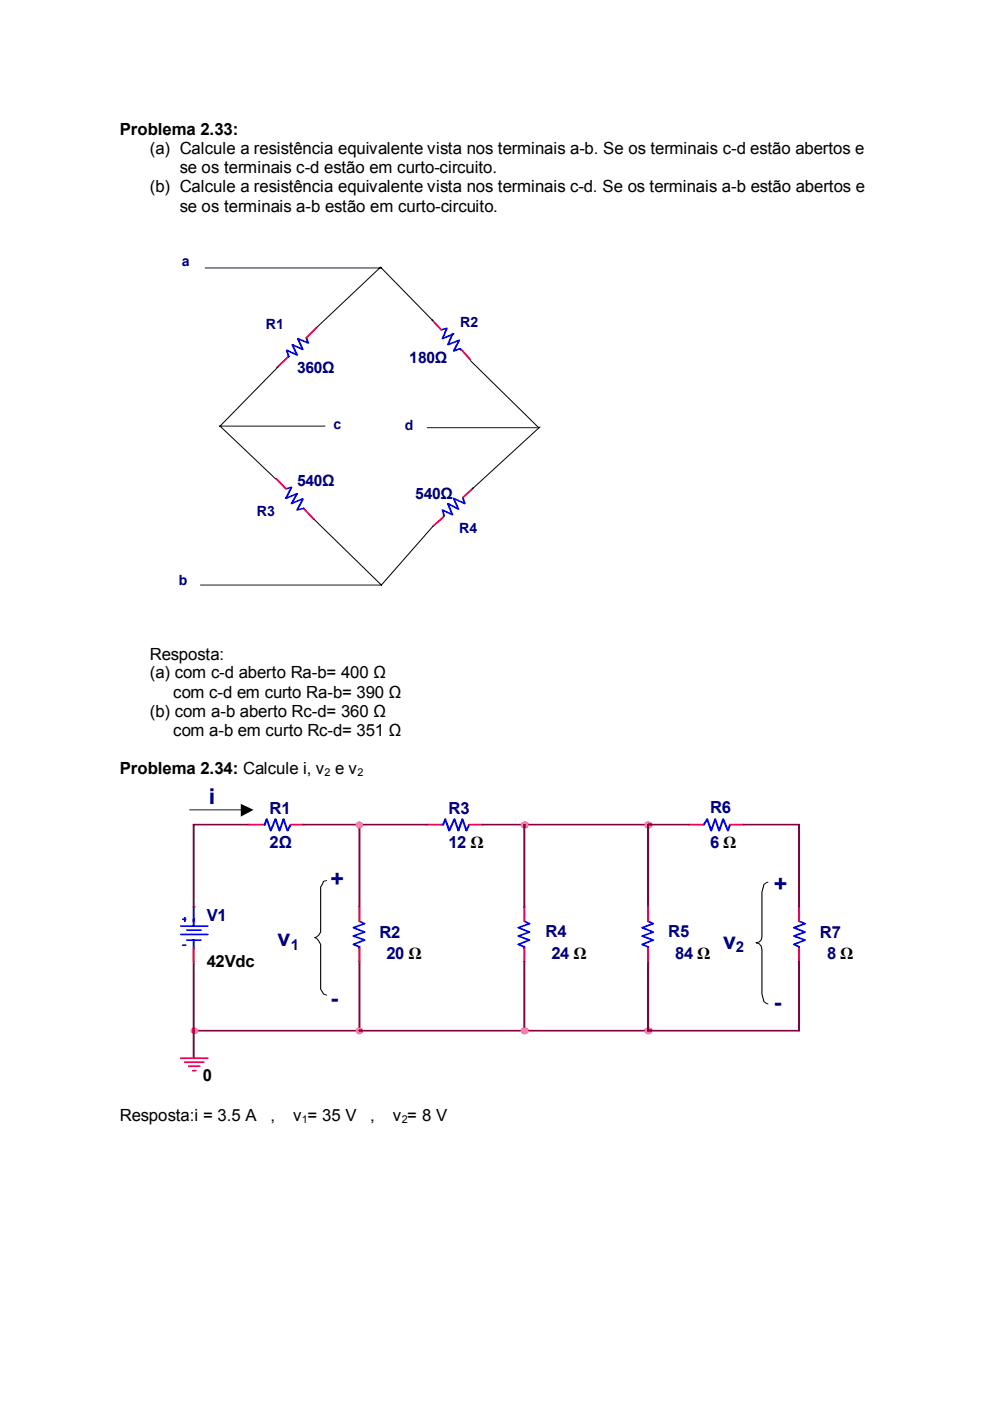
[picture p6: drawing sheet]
<svg xmlns="http://www.w3.org/2000/svg" width="210mm" height="297mm" viewBox="0 0 210 297" stroke-linecap="round" stroke-linejoin="round" font-family="sans-serif">
<path d="M64.9 71.6l.5 1.1-2.2-.9 1 2.3-2.2-1 1 2.2-2.2-1 .4 1.3-.2 .2M93.6 69.9l1.1-.3-.9 2.2 2.4-1M95.9 70.8l-.9 2.3 2.4-1-1.2 2.3 1.3-.5 .3 .4M60.6 103.6l1.2-.3-1.2 2.4 2.4-1-1.2 2.1 2.4-1M64.2 105.9l-1.2 2.2 1.3-.3 .2 .2M95 106.9l.9 2.2-2.1-1 .4 1.2-.2 .3M98.1 105.5l.5 1.3-2.4-1.1 1 2.3-2.2-1.2" fill="none" stroke="#00f" stroke-width=".36"/>
<path d="M61 75.8l-2.2 2.1M67.1 69.4l-2.2 2.2M91.6 67.8l2 2.1M97.8 74.1l1.9 2.2M58.6 101.5l2 2.1M64.5 108l2.1 2.1M94 109.6l-2.2 2M100.3 103.5l-2.2 2" fill="none" stroke="#f00" stroke-width=".36"/>
<g fill="none" stroke="#000" stroke-width=".21">
<path d="M43.5 56.8h37.4M59 77.7l-12.3 12.6 11.7 11.2M91.8 68l-11.1-11.4-13.6 12.8M99.7 76.5l14.5 14.2M46.5 90.3h22.4M90.6 90.7h23.3M114.5 90.5l-14.3 13.1M66.6 110.1l14.3 13.9M91.8 111.6l-10.9 12.4M42.5 124h38.4M40.2 171.7h11.3M69.3 186.7l-.7 .2-.6 1.1v9.6l-.4 .7-.9 .5 .4 .2 .9 1.2v9.5l.6 1 .7 .3"/>
<path d="M162.8 187l-.8 .5-.5 1.6v9.5l-.1 .7-.5 .4-.6 .2 .6 .2 .5 .5 .1 .7v9.4l.5 1.6 .8 .6"/>
</g>
<path d="M52.7 174.8h-11.6v17.5M64.3 174.8h26.3M76.2 174.8v17.5M102.3 174.8h43.8M111.2 174.8v17.5M137.4 174.8v17.5M157.7 174.8h11.7v17.5M41.1 203.9v20.5M76.2 203.9v14.6M111.2 203.9v14.6M137.4 203.9v14.6M169.4 203.9v14.6h-128.3" fill="none" stroke="#800040" stroke-width=".39"/>
<g fill="#f0f" stroke="#f0f" stroke-width=".39">
<path d="M137 218.1a.63 .63 0 0 1 .9 0 .63 .63 0 0 1 .1 .9 .63 .63 0 0 1-.9 0 .63 .63 0 0 1-.1-.9z" fill-rule="evenodd"/>
<path d="M110.8 218.1a.63 .63 0 0 1 .8 0 .63 .63 0 0 1 .1 .9 .63 .63 0 0 1-.9 0 .63 .63 0 0 1 0-.9z" fill-rule="evenodd"/>
<circle cx="137.5" cy="174.9" r=".65"/>
<circle cx="41.2" cy="218.6" r=".58"/>
<circle cx="76.2" cy="218.6" r=".58"/>
<circle cx="111.3" cy="174.9" r=".65"/>
<circle cx="76.2" cy="174.9" r=".59"/>
</g>
<g fill="none" stroke="#00f" stroke-width=".39">
<path d="M55.7 174.8h.4l.5-1.1 .8 2.4 1-2.4 .9 2.4 .8-2.4 .9 2.4 .6-1.3M93.6 174.8h.4l.4-1.1 .8 2.4 1.1-2.4 .9 2.4 .8-2.4 .9 2.4 .6-1.3M149.1 174.8h.2l.6-1.1 .9 2.4 .8-2.4 .9 2.4 .8-2.4 1 2.4 .5-1.3M38.4 198.1h5.6M38.4 196.3h5.6M38.8 194.9h.6M39.2 194.6v.7M39.6 197.2h3M39.6 199.3h3M41.1 192.3v4M41.1 199.3v1.8M76.2 195.3l1.1 .5-2.4 .9 2.4 .9-2.4 .9 2.4 .8-2.4 .9 1.3 .5v.4"/>
<path d="M111.2 195.3l1.1 .5-2.4 .9 2.4 .9-2.4 .9 2.4 .8-2.4 .9 1.3 .5v.4M137.4 195.3l1.1 .5-2.4 .9 2.4 .9-2.4 .9 2.4 .8-2.4 .9 1.3 .5v.4M169.4 195.3l1.3 .5-2.4 .9 2.4 .9-2.4 .9 2.4 .8-2.4 .9 1.1 .5v.4M38.8 200.4h.6"/>
</g>
<g fill="none" stroke="#f00" stroke-width=".39">
<path d="M52.7 174.8h3M61.6 174.8h2.7M90.6 174.8h3M99.5 174.8h2.8M146.1 174.8h3M154.8 174.8h2.9M41.1 192.3h.1M76.2 192.3v3M111.2 192.3v3M137.4 192.3v3M169.4 192.3v3M41.1 201.1v2.8"/>
<path d="M76.2 201.1v2.8M111.2 201.1v2.8M137.4 201.1v2.8M169.4 201.1v2.8M38.4 224.4h5.6M39.2 225.2h4M40 226.1h2.3M40.9 227h.6"/>
</g>
<path d="M51.1 170.4l2.7 1.3-2.7 1.4z" fill="#000"/>
<g font-size="4.9" fill="#000080">
<text x="44.3" y="170.6">i</text>
<text x="70.1" y="188">+</text>
<text x="164.1" y="189.1">+</text>
<text x="58.8" y="200.7">v</text>
<text x="153.3" y="201.2">v</text>
<text x="70.1" y="213.2">-</text>
<text x="164.1" y="214.2">-</text>
</g>
<g font-size="3.6">
<text x="25.4" y="28.5">Problema 2.33:</text>
<text x="31.7" y="32.7">(a) Calcule a resistÍncia equivalente vista nos terminais a-b. Se os terminais c-d est„o abertos e</text>
<text x="31.7" y="40.8">(b) Calcule a resistÍncia equivalente vista nos terminais c-d. Se os terminais a-b est„o abertos e</text>
<text x="38.1" y="36.7">se os terminais c-d est„o em curto-circuito.</text>
<text x="38.1" y="44.9">se os terminais a-b est„o em curto-circuito.</text>
<text x="31.7" y="139.9">Resposta:</text>
<text x="31.7" y="143.8">(a) com c-d aberto Ra-b= 400 Ω</text>
<text x="36.7" y="147.9">com c-d em curto Ra-b= 390 Ω</text>
<text x="31.7" y="152">(b) com a-b aberto Rc-d= 360 Ω</text>
<text x="36.7" y="156">com a-b em curto Rc-d= 351 Ω</text>
<text x="25.4" y="164.1">Problema 2.34: Calcule i, v e v</text>
<text x="25.4" y="237.6">Resposta:i = 3.5 A</text>
<text x="57.3" y="237.6">,</text>
<text x="62.2" y="237.6">v = 35 V</text>
<text x="78.5" y="237.6">,</text>
<text x="83.3" y="237.6">v = 8 V</text>
</g>
<g font-size="3.5" fill="#000080">
<text x="57.1" y="172.6">R1</text>
<text x="95.1" y="172.6">R3</text>
<text x="150.5" y="172.4">R6</text>
<text x="57.1" y="179.7">2Ω</text>
<text x="95.1" y="179.7">12 Ω</text>
<text x="150.5" y="179.7">6 Ω</text>
<text x="43.9" y="195.2">V1</text>
<text x="80.4" y="198.8">R2</text>
<text x="82" y="203.4">20 Ω</text>
<text x="115.7" y="198.6">R4</text>
<text x="116.9" y="203.4">24 Ω</text>
<text x="141.6" y="198.6">R5</text>
<text x="143.2" y="203.4">84 Ω</text>
<text x="173.8" y="198.8">R7</text>
<text x="175.3" y="203.4">8 Ω</text>
</g>
<g font-size="3.5">
<text x="43.9" y="205.1">42Vdc</text>
<text x="43" y="229.2">0</text>
</g>
<g font-size="3.3" fill="#000080">
<text x="86.8" y="77">180Ω</text>
<text x="63" y="79">360Ω</text>
<text x="63" y="103">540Ω</text>
<text x="88.1" y="105.8">540Ω</text>
</g>
<g font-size="3.2" fill="#000080">
<text x="61.6" y="201.4">1</text>
<text x="156" y="201.9">2</text>
</g>
<g font-size="3" fill="#000080">
<text x="38.5" y="56.4">a</text>
<text x="56.4" y="69.7">R1</text>
<text x="97.5" y="69.3">R2</text>
<text x="70.7" y="90.9">c</text>
<text x="85.9" y="91.1">d</text>
<text x="54.4" y="109.5">R3</text>
<text x="97.4" y="112.9">R4</text>
<text x="37.9" y="124.1">b</text>
</g>
<g font-size="2.3">
<text x="68.8" y="164.6">2</text>
<text x="75.8" y="164.6">2</text>
<text x="64" y="238.1">1</text>
<text x="85.2" y="238.1">2</text>
</g>
</svg>
